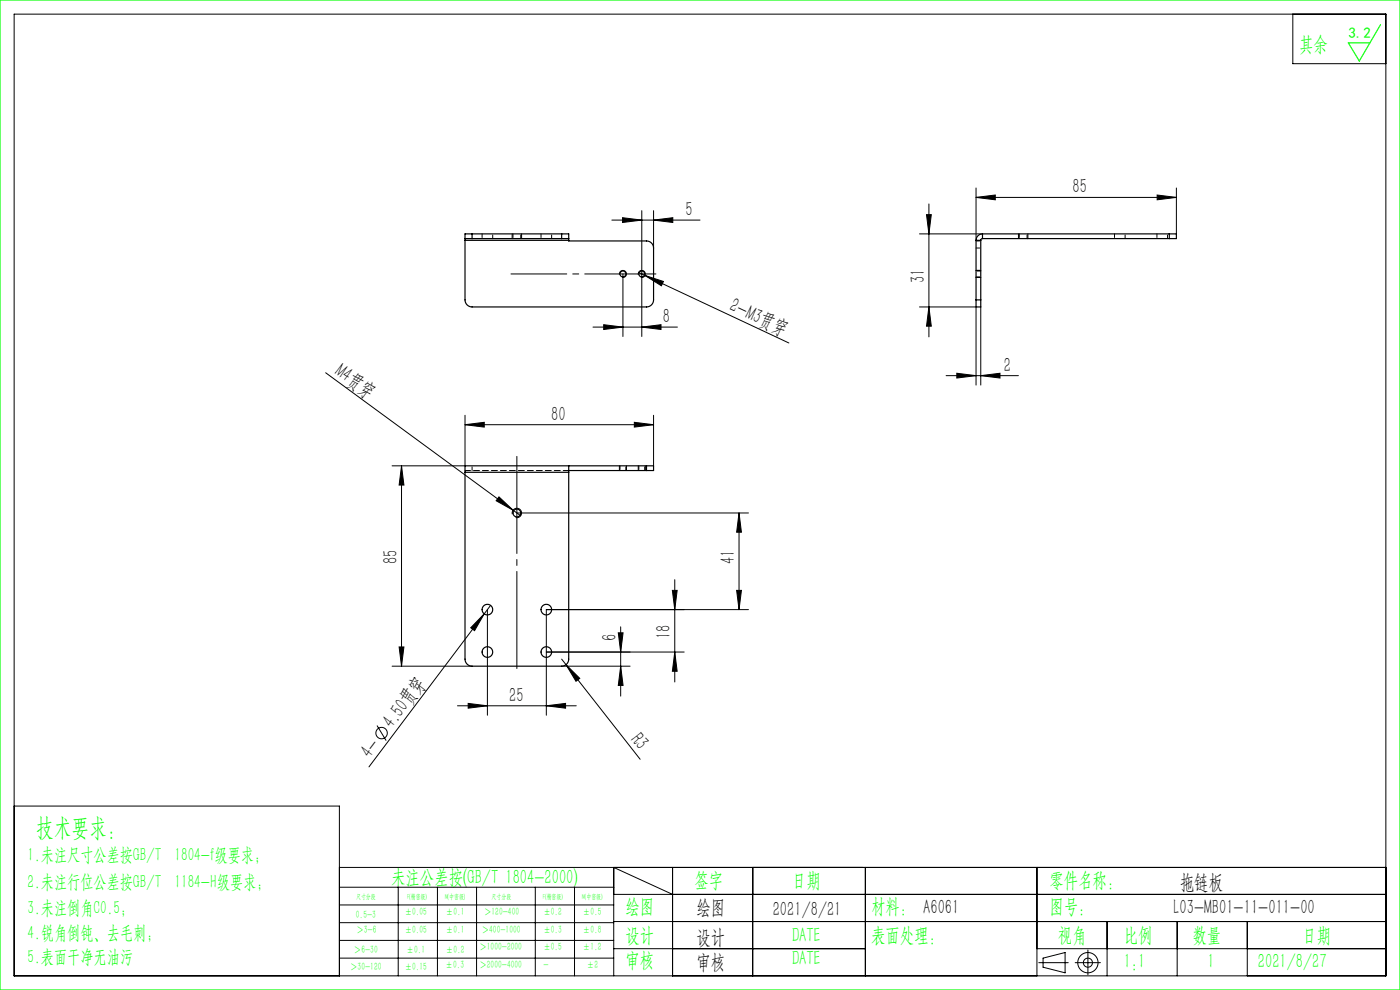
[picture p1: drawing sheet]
<svg xmlns="http://www.w3.org/2000/svg" width="297mm" height="210mm" viewBox="0 0 297 210" stroke-linecap="round" stroke-linejoin="round" font-family="sans-serif">
<g fill="none" stroke="#000" stroke-width=".21">
<path d="M3 3h291v204h-291zM274.3 3v10.5h19.7M207.1 39.9v11.1M249.6 39.9v9.7M108.6 49.6v1M110.6 49.6v1M129.8 46.7h18.7M131.4 58.3a.75 .75 0 0 1 .7-.9 .75 .75 0 0 1 .8 .8 .75 .75 0 0 1-.9 .6M132.1 46.2l4 .5-4 .5zM132.1 58.1v13.3M135.4 58.3a.75 .75 0 0 1 .7-.9 .75 .75 0 0 1 .8 .8 .75 .75 0 0 1-.9 .6M135.5 57.8l1.3 .6"/>
<path d="M136.1 44.7v26.7M136.8 58.4l3.9 1.3-.4 .9zM136.8 58.4l30.6 14.4M138.6 46.7l4.1-.5v1zM138.6 44.7v7.9M195.1 49.6h13.3M196.6 45.5h1l-.5 4.1zM197.1 43.3v28.2M207.1 58.9h1M207.1 57.4h1M207.1 41.9l4-.5v1zM207.1 41.9h42.5"/>
<path d="M216.1 49.6v1M218.1 49.6v1M245.5 41.4l4.1 .5-4.1 .5zM69.1 79.1l41.4 30.3M125.8 69.4h17.9M128.1 68.9l4 .5-4 .5zM136.1 69.4l4.1-.5v1zM195.1 65.1h12v16.6M197.1 65.1l.5 4.1h-1zM200.7 79.7h15.3M203 79.2l4.1 .5-4.1 .5zM208.1 79.7l4-.5v1z"/>
<path d="M208.1 65.1v16.6M85.2 98.8l.5 4.1h-1zM85.2 98.8v42.5M98.6 90.1l4.1-.5v1zM98.6 88.1v10.7h-15.4M98.6 90.1h40M131.4 98.8v1M132.9 98.8v1M134.6 89.6l4 .5-4 .5zM135.4 98.8v1M136.9 98.8v1M138.6 88.1v10.7"/>
<path d="M105.9 105.4l2.9 2.8-3.5-2zM108.7 109.1a1 1 0 0 1 .9-1.3 1 1 0 0 1 1 1.1 1 1 0 0 1-1.2 .9M109.6 108.8h49.2M156.8 108.8l.5 4.1h-1zM156.8 108.8v20.5M84.7 137.2h1l-.5 4.1zM102.7 130.2l-2 3.6-.8-.6zM103.4 129.3v22.4M104.1 128.4l-25.8 34.3M115.9 138.3h29.2M119.1 139.8l1 1.2M131.2 134.2h1l-.5 4.1z"/>
<path d="M131.7 133v14.7M142.6 125.2h1.1l-.6 4.1zM143.1 138.3l.6 4.1h-1.1zM143.1 123v21.7M156.3 125.2h1l-.5 4.1zM158.8 129.3h-42.9v22.4M80 153.9l1.9 3.2M83.2 141.3h16.9M97 149.7h25.2M99.3 149.2l4.1 .5-4.1 .5zM115.9 149.7l4.1-.5v1zM119.1 141.3h14.6"/>
<path d="M120.1 141l2.9 2.9-.8 .6zM120.1 141l15.7 20.1M131.7 141.3l.5 4.1h-1zM3 171h69v36M72 184h222M72 188.2h58.2M72 192h58.2M72 195.7h58.2M72 199.5h58.2M84.5 188.2v18.8M92.8 188.2v18.8M101.1 188.2v18.8"/>
<path d="M113.6 188.2v18.8M121.9 188.2v18.8M130.2 189.7h163.8M130.2 195.5h163.8M142.7 189.7l-12.5-5.7v23M142.7 184v23M159.7 184v23M183.6 184v23M220 184v23M234.9 195.5v11.5M249.7 195.5v11.5M264.6 195.5v11.5"/>
<path d="M72 203.2h58.2M130.2 201.2h53.4M220 201.2h74M220.4 204.2h6.2M221.3 203.2l4.7-1.1v4.3l-4.7-1.2zM228.1 204.2h5.3M230.8 201.5v5.3"/>
<circle cx="81" cy="155.5" r="1.21"/>
<circle cx="230.8" cy="204.2" r="2.15"/>
<circle cx="230.8" cy="204.2" r=".96"/>
</g>
<path d="M109.6 96.8v45" fill="none" stroke="#000" stroke-width=".21" stroke-dasharray="30.5 1.3 1.3 1.3" stroke-dashoffset="9.9"/>
<path d="M139.1 58.1h-30.7" fill="none" stroke="#000" stroke-width=".21" stroke-dasharray="30.5 1.3 1.3 1.3" stroke-dashoffset="15.4"/>
<path d="M0 0h297v210h-297zM292.9 5.2l-4.5 7.7-2.4-3.8h4.6" fill="none" stroke="#0f0" stroke-width=".25"/>
<path d="M218.1 50.6h-.2" fill="none" stroke="#000" stroke-width=".21" stroke-dasharray="1.3 .6"/>
<g fill="#000">
<path d="M136.8 58.4l3.9 1.3-.4 .9zM105.9 105.4l2.9 2.8-3.5-2zM102.7 130.2l-2 3.6-.8-.6zM120.1 141l2.9 2.9-.8 .6z"/>
<path d="M132.1 46.2l4 .5-4 .5zM138.6 46.7l4.1-.5v1zM128.1 68.9l4 .5-4 .5zM136.1 69.4l4.1-.5v1z"/>
<path d="M207.1 41.9l4-.5v1zM245.5 41.4l4.1 .5-4.1 .5z"/>
<path d="M208.1 79.7l4-.5v1zM203 79.2l4.1 .5-4.1 .5z"/>
<path d="M85.2 98.8l.5 4.1h-1zM84.7 137.2h1l-.5 4.1zM156.8 108.8l.5 4.1h-1zM156.3 125.2h1l-.5 4.1zM196.6 45.5h1l-.5 4.1zM197.1 65.1l.5 4.1h-1z"/>
<path d="M134.6 89.6l4 .5-4 .5zM98.6 90.1l4.1-.5v1z"/>
<path d="M131.2 134.2h1l-.5 4.1zM131.7 141.3l.5 4.1h-1z"/>
<path d="M142.6 125.2h1.1l-.6 4.1zM143.1 138.3l.6 4.1h-1.1z"/>
<path d="M99.3 149.2l4.1 .5-4.1 .5zM115.9 149.7l4.1-.5v1z"/>
</g>
<g fill="none" stroke="#000" stroke-width=".25">
<path d="M98.6 50.6h1.5M98.6 50.6v.4M98.6 51v12.6a1.5 1.5 0 0 0 1.5 1.5h37a1.5 1.5 0 0 0 1.5-1.5v-11a1.5 1.5 0 0 0-1.5-1.5h-16.5v-.1M98.6 51h22M100.1 49.6h-1.5v1M100.1 49.6v1M100.1 50.6h19M100.1 49.6h19M119.1 50.6h1.5M119.1 49.6h1.5v1M119.1 49.6v1M120.6 50.6v.4"/>
<path d="M207.1 51h1M207.1 51v12.6M208.1 51v12.6M208.4 49.6a1.37 1.37 0 0 0-1.3 1.4M208.4 50.6l-.2 .1-.1 .3M208.4 50.6h39.7M208.4 49.6h39.7M208.4 49.6v1M248.1 49.6h1.5v1h-1.5M248.1 49.6v1M207.1 63.6v1.5h1v-1.5M207.1 63.6h1"/>
<path d="M120.6 98.8v1.4M120.6 99.8h16.5M137.1 98.8h-38.5v1.4M137.1 98.8h1.5v1h-1.5M137.1 98.8v1M98.6 100.2v39.6a1.5 1.5 0 0 0 1.5 1.5h19a1.5 1.5 0 0 0 1.5-1.5v-39.6M98.6 100.2h22"/>
<circle cx="132.1" cy="58.1" r=".62"/>
<circle cx="136.1" cy="58.1" r=".62"/>
<circle cx="109.6" cy="108.8" r=".83"/>
<circle cx="103.4" cy="138.3" r="1.13"/>
<circle cx="103.4" cy="129.3" r="1.13"/>
<circle cx="115.9" cy="138.3" r="1.13"/>
<circle cx="115.9" cy="129.3" r="1.13"/>
</g>
<g fill="none" stroke="#000" stroke-width=".21" stroke-dasharray="1.3 .6" stroke-dashoffset=".5">
<path d="M102.3 49.6v1M104.5 50.6v-1M108.8 49.6v1M110.5 50.6v-1M114.8 49.6v1M117 50.6v-1M207.1 51.1h1M207.1 52.6h1M207.1 58.7h1M208.1 57.5h-1M216.2 49.6v1M217.9 50.6v-1"/>
<path d="M236.4 49.6v1M238.7 50.6v-1M245.4 49.6v1M247.7 50.6v-1M100.1 99.8v-1M131.5 98.8v1M132.8 99.8v-1M135.5 98.8v1M136.8 99.8v-1"/>
</g>
<path d="M98.6 99.8h22" fill="none" stroke="#000" stroke-width=".21" stroke-dasharray="1.3 .6" stroke-dashoffset=".1"/>
<text font-size="5.4" fill="#0f0" x="7.7" y="177.2">技术要求：</text>
<g font-size="4.4" fill="#0f0">
<text x="275.6" y="10.8">其余</text>
<text x="83" y="187.5">未注公差按(GB/T 1804-2000)</text>
<text x="147.3" y="188">签字</text>
<text x="168" y="188">日期</text>
<text x="222.6" y="188">零件名称：</text>
<text x="132.7" y="193.6">绘图</text>
<text x="184.8" y="193.6">材料： A6061</text>
<text x="222.6" y="193.6">图号：</text>
<text x="132.7" y="199.8">设计</text>
<text x="168" y="199.8">DATE</text>
<text x="184.8" y="199.8">表面处理：</text>
<text x="224.4" y="199.8">视角</text>
<text x="238.4" y="199.8">比例</text>
<text x="253" y="199.8">数量</text>
<text x="276.3" y="199.8">日期</text>
<text x="132.7" y="205.1">审核</text>
<text x="168" y="204.6">DATE</text>
<text x="238.4" y="205.3">1:1</text>
<text x="256.2" y="205.3">1</text>
<text x="266.9" y="205.3">2021/8/27</text>
</g>
<g font-size="4.4">
<text x="227.5" y="41">85</text>
<text x="145.4" y="45.8">5</text>
<text x="154.6" y="65.8" transform="rotate(25 154.6 65.8)">2-M3贯穿</text>
<text x="196.2" y="60.1" transform="rotate(-90 196.2 60.1)">31</text>
<text x="140.6" y="68.5">8</text>
<text x="70.8" y="79.3" transform="rotate(36 70.8 79.3)">M4贯穿</text>
<text x="213" y="78.8">2</text>
<text x="117" y="89.2">80</text>
<text x="84.3" y="119.7" transform="rotate(-90 84.3 119.7)">85</text>
<text x="155.9" y="119.7" transform="rotate(-90 155.9 119.7)">41</text>
<text x="130.8" y="136" transform="rotate(-90 130.8 136)">6</text>
<text x="142.3" y="135.6" transform="rotate(-90 142.3 135.6)">18</text>
<text x="108" y="148.8">25</text>
<text x="83.2" y="154.7" transform="rotate(-53 83.2 154.7)">4.50贯穿</text>
<text x="78.5" y="160.9" transform="rotate(-53 78.5 160.9)">4-</text>
<text x="133.6" y="156.9" transform="rotate(52 133.6 156.9)">R3</text>
<text x="250.3" y="188.6">拖链板</text>
<text x="147.8" y="194">绘图</text>
<text x="163.9" y="194.3">2021/8/21</text>
<text x="249" y="194">L03-MB01-11-011-00</text>
<text x="147.8" y="200.2">设计</text>
<text x="147.8" y="205.5">审核</text>
</g>
<g font-size="4" fill="#0f0">
<text x="5.9" y="182.6">1.未注尺寸公差按GB/T 1804-f级要求；</text>
<text x="5.9" y="188.4">2.未注行位公差按GB/T 1184-H级要求；</text>
<text x="5.9" y="193.9">3.未注倒角C0.5；</text>
<text x="5.9" y="199.2">4.锐角倒钝、去毛刺；</text>
<text x="5.9" y="204.2">5.表面干净无油污</text>
</g>
<text font-size="3.2" fill="#0f0" x="286.1" y="8">3.2</text>
<g font-size="2.3" fill="#0f0">
<text x="75.5" y="194.7">0.5-3</text>
<text x="75.6" y="198">＞3-6</text>
<text x="85.9" y="194.2">±0.05</text>
<text x="85.9" y="198">±0.05</text>
<text x="94.6" y="194.2">±0.1</text>
<text x="94.6" y="198">±0.1</text>
<text x="102.2" y="198">＞400-1000</text>
<text x="102.7" y="194.2">＞120-400</text>
<text x="115.3" y="194.2">±0.2</text>
<text x="115.3" y="198">±0.3</text>
<text x="123.7" y="194.2">±0.5</text>
<text x="123.7" y="198">±0.8</text>
<text x="75.1" y="202.2">＞6-30</text>
<text x="86.3" y="202.2">±0.1</text>
<text x="94.6" y="202.2">±0.2</text>
<text x="101.7" y="201.6">＞1000-2000</text>
<text x="115.3" y="201.6">±0.5</text>
<text x="123.7" y="201.6">±1.2</text>
<text x="74.3" y="205.8">＞30-120</text>
<text x="85.9" y="205.8">±0.15</text>
<text x="94.5" y="205.4">±0.3</text>
<text x="101.7" y="205.4">＞2000-4000</text>
<text x="115.3" y="205.4">-</text>
<text x="124.5" y="205.4">±2</text>
</g>
<g font-size="1.5" fill="#0f0">
<text x="75.5" y="190.6">尺寸分段</text>
<text x="86.4" y="190.6">F(精密级)</text>
<text x="94.4" y="190.6">M(中密级)</text>
<text x="104.3" y="190.6">尺寸分段</text>
<text x="115.2" y="190.6">F(精密级)</text>
<text x="123.5" y="190.6">M(中密级)</text>
</g>
</svg>
